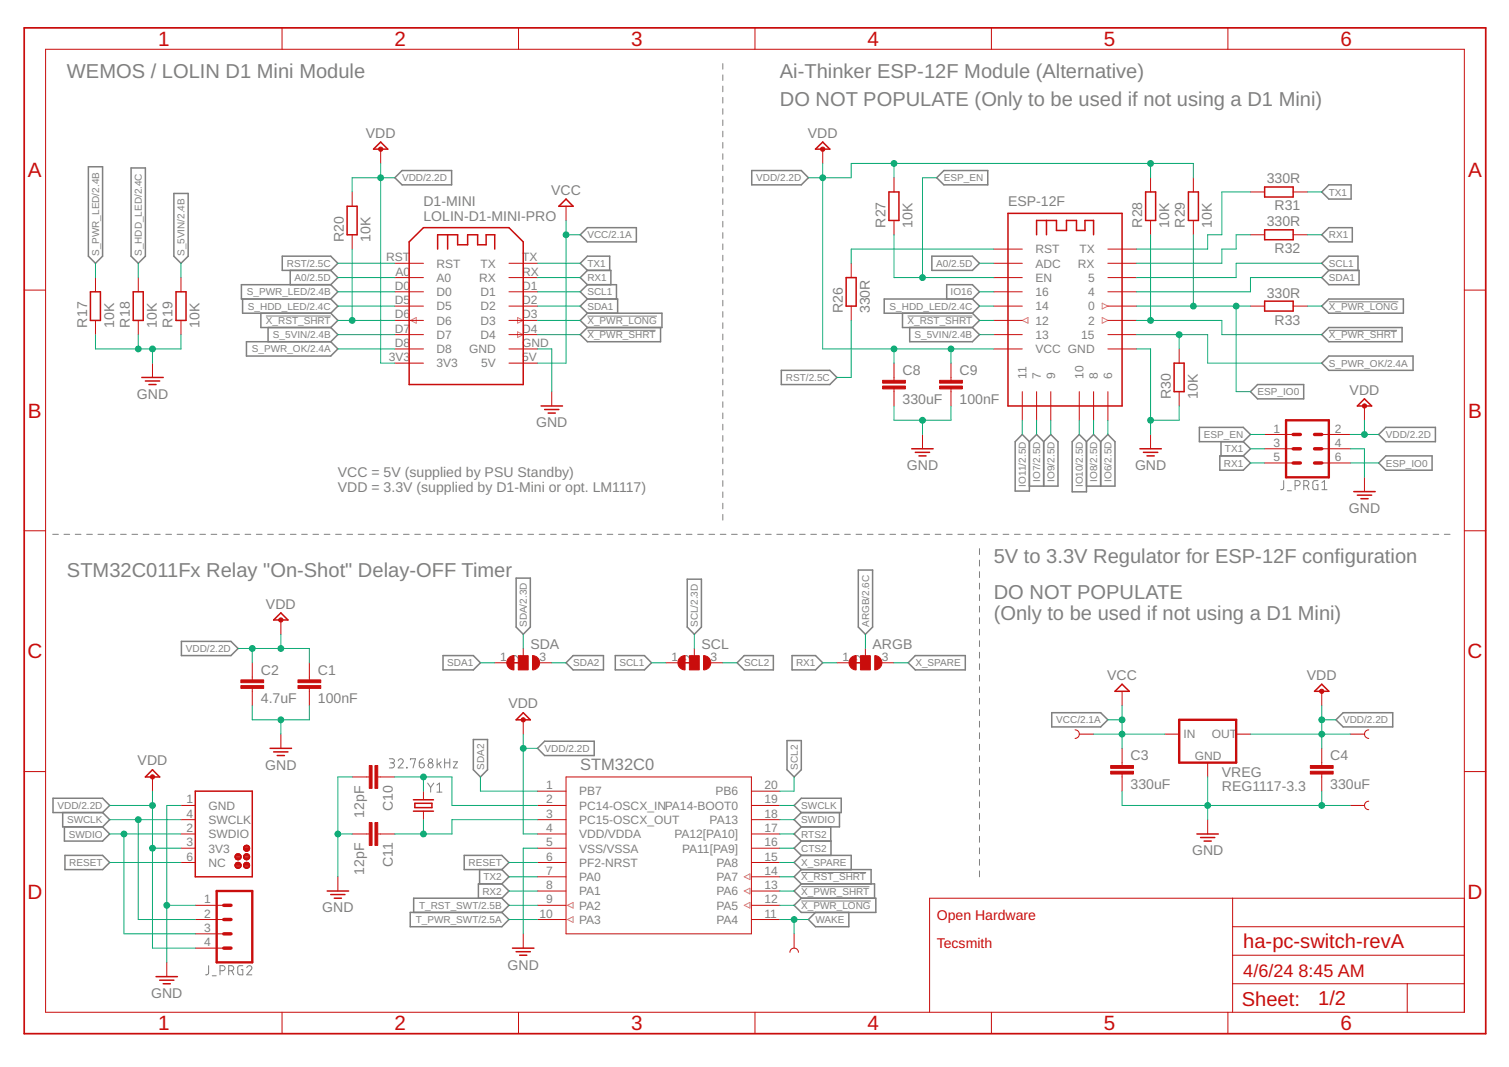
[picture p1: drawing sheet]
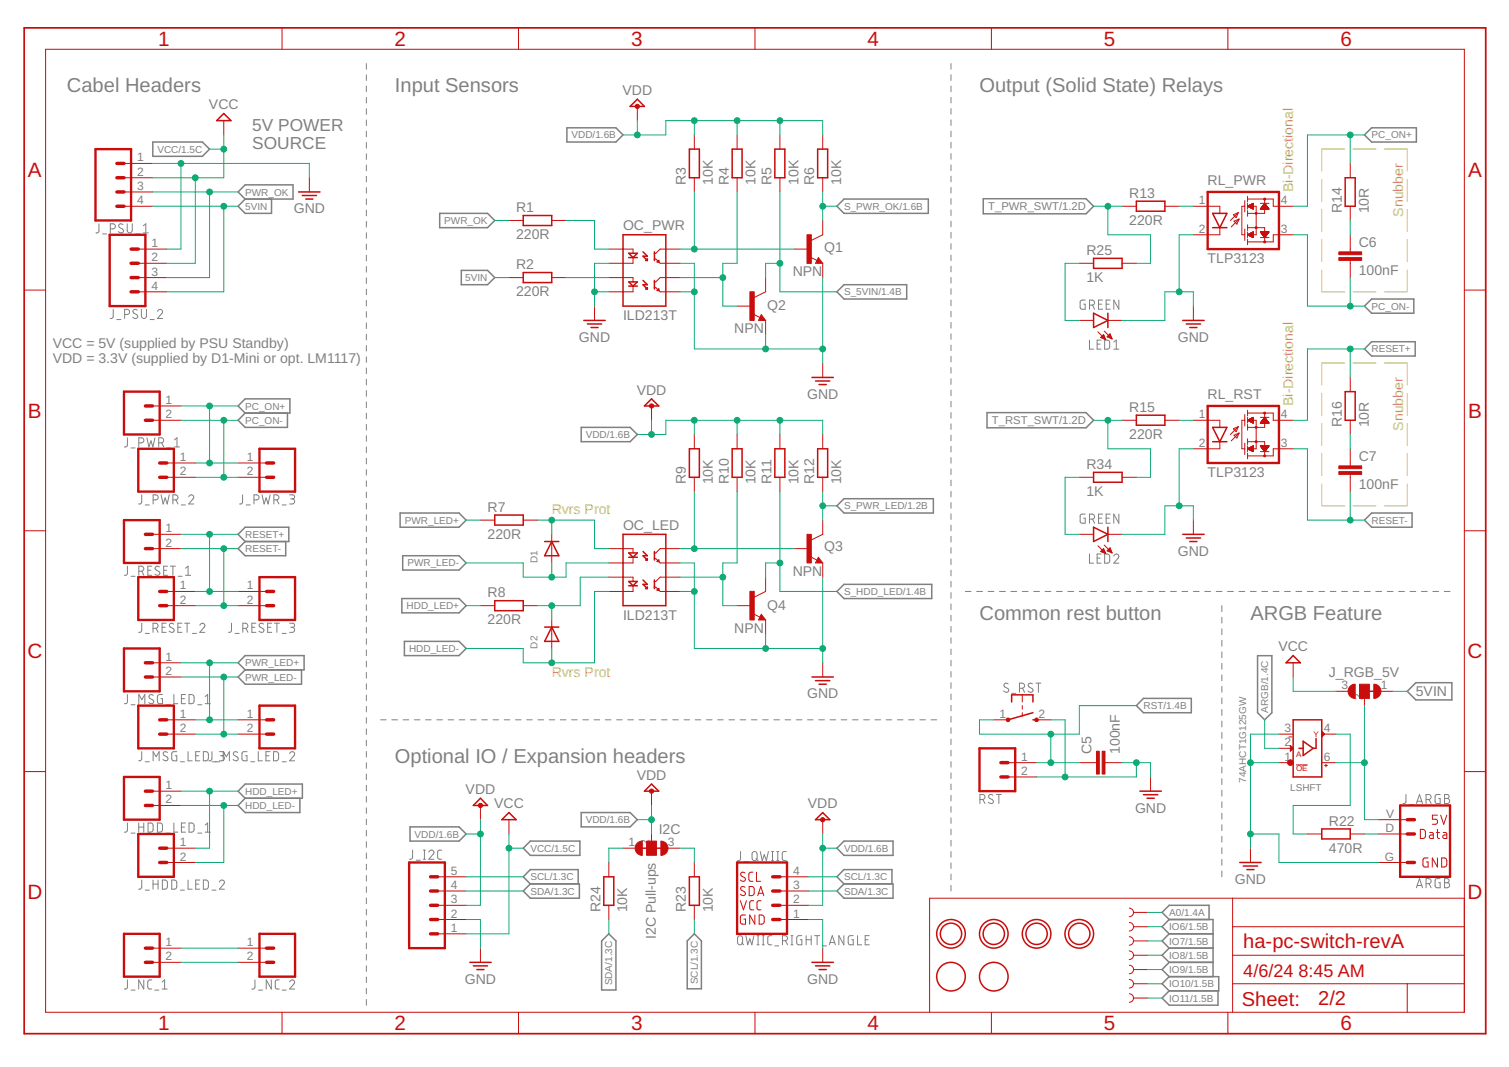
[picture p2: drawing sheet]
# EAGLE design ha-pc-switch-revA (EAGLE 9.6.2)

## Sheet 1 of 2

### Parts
ARGB  JUMPER-1X3-CLOSED  [SOLDERJUMPER_CLOSEDWIRE-3]
C1  100nF  C-EUC0603  [C0603]
C2  4.7uF  C-EUC0603  [C0603]
C3  330uF  C-EUC0603  [C0603]
C4  330uF  C-EUC0603  [C0603]
C8  330uF  C-EUC0603  [C0603]
C9  100nF  C-EUC0603  [C0603]
C10  12pF  C-EUC0603  [C0603]
C11  12pF  C-EUC0603  [C0603]
D1-MINI  LOLIN-D1-MINI-PRO  [WEMOS-D1-MINI-PRO]
ESP-12F  ESPRESSIF-ESP-12F&ESMD  [ESP8266-ESP-12E]
J_DBG2  NUCLEO_HEADER  [NUCLEO]
J_PRG1  CONN_03X2FEMALE_SMD  [2X3_SMD]
J_PRG2  1X04_SMD_STRAIGHT_COMBO  CONN_04SMD_STRAIGHT_COMBO  [1X04_SMD_VERTICAL_COMBO]
LOGO1  OSHW-LOGOM  [OSHW-LOGO-M]
R17  10K  R-EU_R0603  [R0603]
R18  10K  R-EU_R0603  [R0603]
R19  10K  R-EU_R0603  [R0603]
R20  10K  R-EU_R0603  [R0603]
R26  330R  R-EU_R0603  [R0603]
R27  10K  R-EU_R0603  [R0603]
R28  10K  R-EU_R0603  [R0603]
R29  10K  R-EU_R0603  [R0603]
R30  10K  R-EU_R0603  [R0603]
R31  330R  R-EU_R0603  [R0603]
R32  330R  R-EU_R0603  [R0603]
R33  330R  R-EU_R0603  [R0603]
SCL  JUMPER-1X3-CLOSED  [SOLDERJUMPER_CLOSEDWIRE-3]
SDA  JUMPER-1X3-CLOSED  [SOLDERJUMPER_CLOSEDWIRE-3]
STM32C0  STM32C011FTSSOP20_STM-M  [TSSOP20-M]
TP1  TEST-POINT3X5  [PAD.03X.05]
TP2  TEST-POINT3X5  [PAD.03X.05]
TP3  TEST-POINT3X5  [PAD.03X.05]
TP4  TEST-POINT3X5  [PAD.03X.05]
U$1  TECSMITH-LOGOLONG  [TECSMITH-NAME]
VREG  REG1117-3.3  [SOT223]
Y1  32.768kHz  CRYSTAL-32.768KHZSMD-3.2X1.5  [CRYSTAL-SMD-3.2X1.5MM]

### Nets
!X_PWR_LONG: D1-MINI.D3 R33.1 STM32C0.12(PA5)
!X_PWR_SHRT: D1-MINI.D4 ESP-12F.GPIO2 R28.1 STM32C0.13(PA6)
!X_RST_SHRT: D1-MINI.D6 ESP-12F.GPIO12 R20.1 STM32C0.14(PA7)
A0: D1-MINI.A0 ESP-12F.ADC0(ADC) ; also sheet 2
ARGB: ARGB.2 ; also sheet 2
CTS2: STM32C0.16(PA11[PA9])
ESP_EN: ESP-12F.EN J_PRG1.1 R27.1
ESP_IO0: ESP-12F.GPIO0 J_PRG1.6 R29.1 R33.2
GND: C1.2 C2.2 C3.2 C4.2 C8.2 C9.2 C10.2 C11.2 D1-MINI.GND ESP-12F.GND J_DBG2.1(GND) J_PRG1.4 J_PRG2.1 R17.1 R18.1 R19.1 R30.1 STM32C0.5(VSS/VSSA) TP3.1 VREG.1(GND) ; also sheet 2
IO6: ESP-12F.SCLK ; also sheet 2
IO7: ESP-12F.MISO ; also sheet 2
IO8: ESP-12F.MOSI ; also sheet 2
IO9: ESP-12F.GPIO9 ; also sheet 2
IO10: ESP-12F.GPIO10 ; also sheet 2
IO11: ESP-12F.CS0 ; also sheet 2
IO16: ESP-12F.GPIO16
N$10: C10.1 STM32C0.2(PC14-OSCX_IN) Y1.P$2
N$11: C11.1 STM32C0.3(PC15-OSCX_OUT) Y1.P$1
N$14: ESP-12F.RST R26.2
N$15: ESP-12F.RXD0(RX) R32.2
N$16: ESP-12F.TXD0(TX) R31.2
RESET: J_DBG2.6(NC) STM32C0.6(PF2-NRST)
RST: D1-MINI.RST R26.1 ; also sheet 2
RTS2: STM32C0.17(PA12[PA10])
RX1: ARGB.1 D1-MINI.RX J_PRG1.5 R32.1
RX2: STM32C0.8(PA1)
S_5VIN: D1-MINI.D7 ESP-12F.GPIO13 R19.2 ; also sheet 2
S_HDD_LED: D1-MINI.D5 ESP-12F.GPIO14 R18.2 ; also sheet 2
S_PWR_LED: D1-MINI.D0 R17.2 ; also sheet 2
S_PWR_OK: D1-MINI.D8 ESP-12F.GPIO15 R30.2 ; also sheet 2
SCL: SCL.2 ; also sheet 2
SCL1: D1-MINI.D1 ESP-12F.GPIO5 SCL.1
SCL2: SCL.3 STM32C0.20(PB6)
SDA: SDA.2 ; also sheet 2
SDA1: D1-MINI.D2 ESP-12F.GPIO4 SDA.1
SDA2: SDA.3 STM32C0.1(PB7)
SWCLK: J_DBG2.4(SWCLK) J_PRG2.2 STM32C0.19(PA14-BOOT0)
SWDIO: J_DBG2.2(SWDIO) J_PRG2.3 STM32C0.18(PA13)
T_PWR_SWT: STM32C0.10(PA3) ; also sheet 2
T_RST_SWT: STM32C0.9(PA2) ; also sheet 2
TX1: D1-MINI.TX J_PRG1.3 R31.1
TX2: STM32C0.7(PA0)
VCC: C3.1 D1-MINI.5V TP1.1 VREG.3(IN) ; also sheet 2
VDD: C1.1 C2.1 C4.1 C8.1 C9.1 D1-MINI.3V3 ESP-12F.VCC J_DBG2.3(3V3) J_PRG1.2 J_PRG2.4 R20.2 R27.2 R28.2 R29.2 STM32C0.4(VDD/VDDA) TP2.1 VREG.2(OUT) VREG.T(OUT) ; also sheet 2
WAKE: STM32C0.11(PA4) TP4.1
X_SPARE: ARGB.3 STM32C0.15(PA8)

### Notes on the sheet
- WEMOS / LOLIN D1 Mini Module | Ai-Thinker ESP-12F Module (Alternative)
- DO NOT POPULATE (Only to be used if not using a D1 Mini)
- VCC = 5V (supplied by PSU Standby)
  VDD = 3.3V (supplied by D1-Mini or opt. LM1117)
- 5V to 3.3V Regulator for ESP-12F configuration
- STM32C011Fx Relay "On-Shot" Delay-OFF Timer
- DO NOT POPULATE
  (Only to be used if not using a D1 Mini)

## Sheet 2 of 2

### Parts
C5  100nF  C-EUC0603  [C0603]
C6  100nF  C-EUC0603  [C0603]
C7  100nF  C-EUC0603  [C0603]
D1  DIODESOD-523  [SOD-523]
D2  DIODESOD-523  [SOD-523]
I2C  JUMPER-1X3-CLOSED-2  [SOLDERJUMPER_CLOSEDWIRE-3-2]
J_ARGB  ARGB  [ARGB]
J_HDD_LED_1  CONN_021X02_NO_SILK  [1X02_NO_SILK]
J_HDD_LED_2  CONN_021X02_NO_SILK  [1X02_NO_SILK]
J_I2C  CONN_05SCREW  [SCREWTERMINAL-3.5MM-5]
J_MSG_LED_1  CONN_021X02_NO_SILK  [1X02_NO_SILK]
J_MSG_LED_2  CONN_021X02_NO_SILK  [1X02_NO_SILK]
J_MSG_LED_3  CONN_02PTH3  [1X02_LONGPADS]
J_NC_1  CONN_021X02_NO_SILK  [1X02_NO_SILK]
J_NC_2  CONN_021X02_NO_SILK  [1X02_NO_SILK]
J_PSU_1  CONN_04LONGPADS  [1X04_LONGPADS]
J_PSU_2  CONN_04SCREW  [SCREWTERMINAL-3.5MM-4]
J_PWR_1  CONN_021X02_NO_SILK  [1X02_NO_SILK]
J_PWR_2  CONN_021X02_NO_SILK  [1X02_NO_SILK]
J_PWR_3  CONN_02PTH3  [1X02_LONGPADS]
J_QWIIC  QWIIC_RIGHT_ANGLE  QWIIC_CONNECTORJS-1MM  [JST04_1MM_RA]
J_RESET_1  CONN_021X02_NO_SILK  [1X02_NO_SILK]
J_RESET_2  CONN_021X02_NO_SILK  [1X02_NO_SILK]
J_RESET_3  CONN_02PTH3  [1X02_LONGPADS]
J_RGB_5V  JUMPER-1X3-CLOSEDPINS  [1X03_ROUND_CLOSED]
LED1  GREEN  LED-GREEN0603  [LED-0603]
LED2  GREEN  LED-GREEN0603  [LED-0603]
LSHFT  74AHCT1G125GW  [SC-88A__TSSOP5__SOT353-1]
OC_LED  ILD213T  OPTOISOLATOR-2SOIC8  [SO08-2]
OC_PWR  ILD213T  OPTOISOLATOR-2SOIC8  [SO08-2]
Q1  NPN  TRANSISTOR_NPNSOT23-3  [SOT23-3]
Q2  NPN  TRANSISTOR_NPNSOT23-3  [SOT23-3]
Q3  NPN  TRANSISTOR_NPNSOT23-3  [SOT23-3]
Q4  NPN  TRANSISTOR_NPNSOT23-3  [SOT23-3]
R1  220R  R-EU_R0603  [R0603]
R2  220R  R-EU_R0603  [R0603]
R3  10K  R-EU_R0603  [R0603]
R4  10K  R-EU_R0603  [R0603]
R5  10K  R-EU_R0603  [R0603]
R6  10K  R-EU_R0603  [R0603]
R7  220R  R-EU_R0603  [R0603]
R8  220R  R-EU_R0603  [R0603]
R9  10K  R-EU_R0603  [R0603]
R10  10K  R-EU_R0603  [R0603]
R11  10K  R-EU_R0603  [R0603]
R12  10K  R-EU_R0603  [R0603]
R13  220R  R-EU_R0603  [R0603]
R14  10R  R-EU_R0603  [R0603]
R15  220R  R-EU_R0603  [R0603]
R16  10R  R-EU_R0603  [R0603]
R22  470R  R-EU_R0603  [R0603]
R23  10K  R-EU_R0603  [R0603]
R24  10K  R-EU_R0603  [R0603]
R25  1K  R-EU_R0603  [R0603]
R34  1K  R-EU_R0603  [R0603]
RL_PWR  TLP3123  [SOP4_TOS]
RL_RST  TLP3123  [SOP4_TOS]
RST  CONN_021X02_NO_SILK  [1X02_NO_SILK]
S_RST  MOMENTARY-SWITCH-SPST-1  [SKRKAEE020]
TP9  TEST-POINT3X5  [PAD.03X.05]
TP10  TEST-POINT3X5  [PAD.03X.05]
TP11  TEST-POINT3X5  [PAD.03X.05]
TP12  TEST-POINT3X5  [PAD.03X.05]
TP14  TEST-POINT3X5  [PAD.03X.05]
TP15  TEST-POINT3X5  [PAD.03X.05]
TP16  TEST-POINT3X5  [PAD.03X.05]
U$5  MOUNTINGHOLE3.0THIN  [MOUNTINGHOLE_3.0_PLATEDTHIN]
U$9  MOUNTINGHOLE3.0THIN  [MOUNTINGHOLE_3.0_PLATEDTHIN]
U$11  MOUNTINGHOLE3.0THIN  [MOUNTINGHOLE_3.0_PLATEDTHIN]
U$12  MOUNTINGHOLE3.0THIN  [MOUNTINGHOLE_3.0_PLATEDTHIN]
U$15  FIDUCIAL  [FIDUCIAL_1MM]
U$16  FIDUCIAL  [FIDUCIAL_1MM]

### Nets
5VIN: J_PSU_1.4 J_PSU_2.4 J_RGB_5V.1 R2.1
A0: TP12.1 ; also sheet 1
ARGB: LSHFT.2(A_DIN) ; also sheet 1
GND: C5.2 J_ARGB.G J_I2C.2 J_PSU_1.1 J_PSU_2.1 J_QWIIC.1 LED1.C LED2.C LSHFT.1(!OE) LSHFT.3(3_GND) OC_LED.5(EM2) OC_LED.7(EM1) OC_PWR.2(C1) OC_PWR.4(C2) OC_PWR.5(EM2) OC_PWR.7(EM1) Q1.2(E) Q2.2(E) Q3.2(E) Q4.2(E) RL_PWR.2(C) RL_RST.2(C) RST.2 S_RST.2 ; also sheet 1
HDD_LED+: J_HDD_LED_1.1 J_HDD_LED_2.1 R8.1
HDD_LED-: D2.A J_HDD_LED_1.2 J_HDD_LED_2.2 OC_LED.4(C2)
IO6: TP11.1 ; also sheet 1
IO7: TP10.1 ; also sheet 1
IO8: TP9.1 ; also sheet 1
IO9: TP16.1 ; also sheet 1
IO10: TP15.1 ; also sheet 1
IO11: TP14.1 ; also sheet 1
N$1: OC_PWR.1(A1) R1.2
N$2: OC_PWR.3(A2) R2.2
N$3: J_NC_1.1 J_NC_2.1
N$4: J_NC_1.2 J_NC_2.2
N$5: R15.2 RL_RST.1(A)
N$6: D2.K(C) OC_LED.3(A2) R8.2
N$7: C6.1 R14.1
N$8: C7.1 R16.1
N$9: R13.2 RL_PWR.1(A)
N$12: J_ARGB.V J_RGB_5V.2 LSHFT.6(5_VCC)
N$13: D1.K(C) OC_LED.1(A1) R7.2
N$17: LSHFT.4(Y_DOUT) R22.1
N$18: J_ARGB.D R22.2
N$19: LED1.A R25.1
N$20: I2C.3 R23.2
N$21: I2C.1 R24.2
N$25: LED2.A R34.1
OUT1N: OC_PWR.8(CL1) Q1.1(B) R3.1
OUT1N1: OC_LED.8(CL1) Q3.1(B) R9.1
OUT2N: OC_PWR.6(CL2) Q2.1(B) R4.1
OUT2N1: OC_LED.6(CL2) Q4.1(B) R10.1
PC_ON+: J_PWR_1.1 J_PWR_2.1 J_PWR_3.1 R14.2 RL_PWR.4(D1)
PC_ON-: C6.2 J_PWR_1.2 J_PWR_2.2 J_PWR_3.2 RL_PWR.3(D2)
PWR_LED+: J_MSG_LED_1.1 J_MSG_LED_2.1 J_MSG_LED_3.1 R7.1
PWR_LED-: D1.A J_MSG_LED_1.2 J_MSG_LED_2.2 J_MSG_LED_3.2 OC_LED.2(C1)
PWR_OK: J_PSU_1.3 J_PSU_2.3 R1.1
RESET+: J_RESET_1.1 J_RESET_2.1 J_RESET_3.1 R16.2 RL_RST.4(D1)
RESET-: C7.2 J_RESET_1.2 J_RESET_2.2 J_RESET_3.2 RL_RST.3(D2)
RST: C5.1 RST.1 S_RST.1 ; also sheet 1
S_5VIN: Q2.3(C) R5.1 ; also sheet 1
S_HDD_LED: Q4.3(C) R11.1 ; also sheet 1
S_PWR_LED: Q3.3(C) R12.1 ; also sheet 1
S_PWR_OK: Q1.3(C) R6.1 ; also sheet 1
SCL: J_I2C.5 J_QWIIC.4 R23.1 ; also sheet 1
SDA: J_I2C.4 J_QWIIC.3 R24.1 ; also sheet 1
T_PWR_SWT: R13.1 R25.2 ; also sheet 1
T_RST_SWT: R15.1 R34.2 ; also sheet 1
VCC: J_I2C.1 J_PSU_1.2 J_PSU_2.2 J_RGB_5V.3 ; also sheet 1
VDD: I2C.2 J_I2C.3 J_QWIIC.2 R3.2 R4.2 R5.2 R6.2 R9.2 R10.2 R11.2 R12.2 ; also sheet 1

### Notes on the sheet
- Cabel Headers | Input Sensors | Output (Solid State) Relays
- 5V POWER
  SOURCE
- Snubber
- Bi-Directional
- VCC = 5V (supplied by PSU Standby)
  VDD = 3.3V (supplied by D1-Mini or opt. LM1117)
- Snubber
- Bi-Directional
- Rvrs Prot
- Common rest button | ARGB Feature
- Rvrs Prot
- Optional IO / Expansion headers
- I2C Pull-ups

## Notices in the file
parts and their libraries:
SparkFun-Connectors: Licensing: Creative Commons ShareAlike 4.0 International - https://creativecommons.org/licenses/by-sa/4.0
stm32c0: COPYRIGHT: Copyright (C) 2024 Ultra Librarian. All rights reserved.
